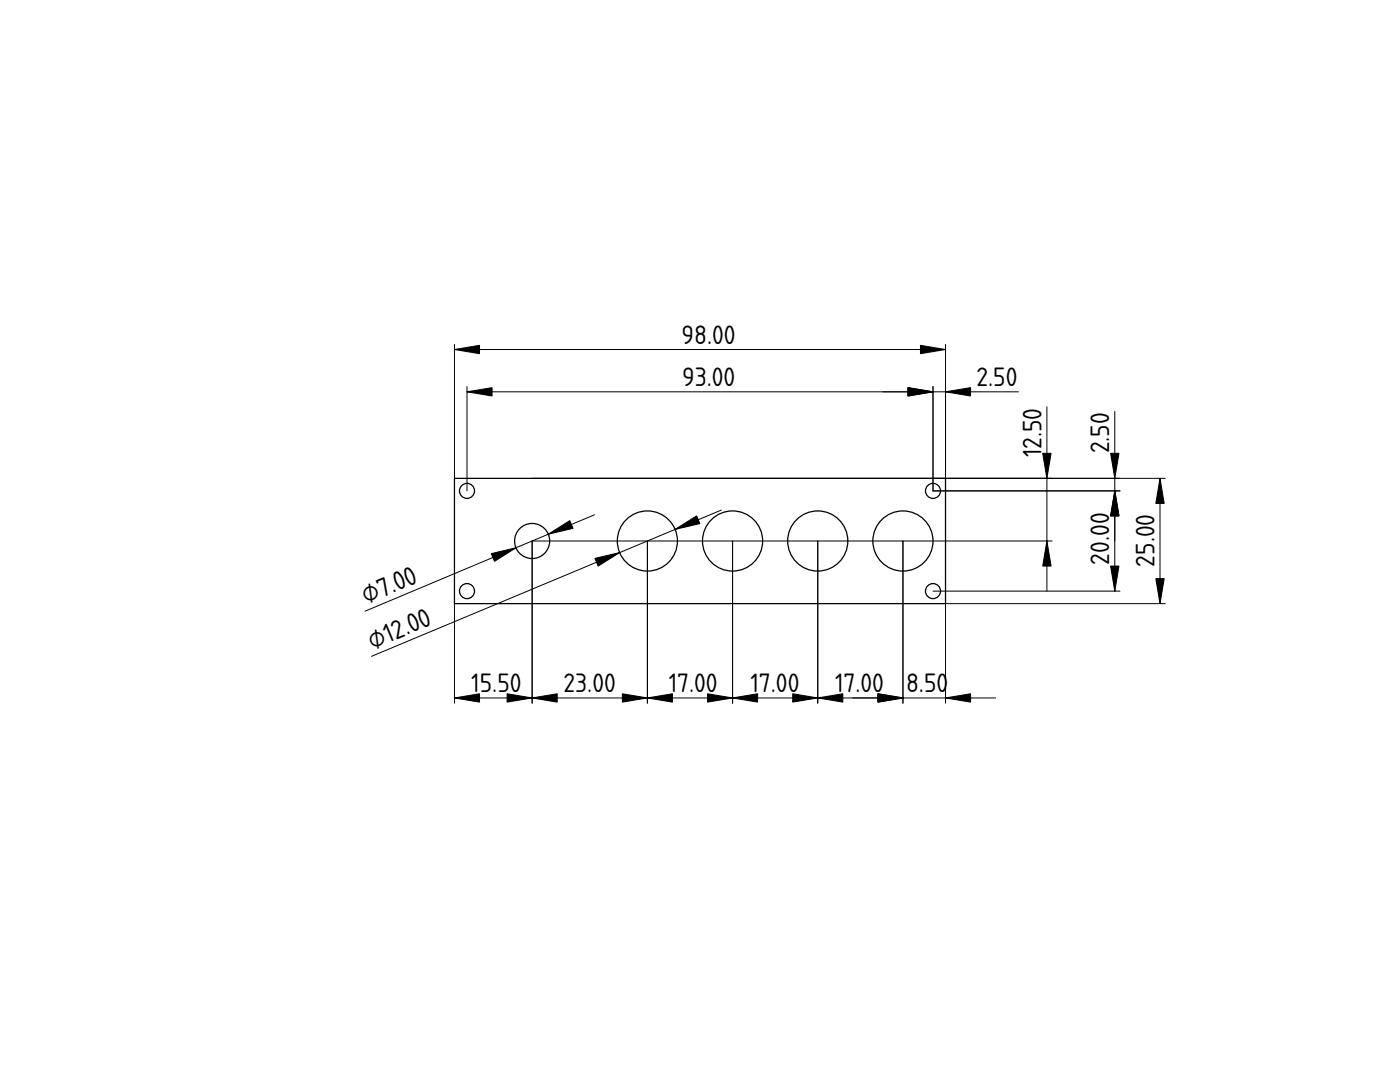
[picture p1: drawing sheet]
<svg xmlns="http://www.w3.org/2000/svg" width="279mm" height="216mm" viewBox="0 0 279 216" stroke-linecap="round" stroke-linejoin="round" font-family="sans-serif">
<path d="M139.7 107.9h.1" fill="none" stroke="#000" stroke-width=".2"/>
<g fill="#fff">
<circle cx="146.2" cy="108" r="6"/>
<circle cx="129.2" cy="108" r="6"/>
<circle cx="163.2" cy="108" r="6"/>
<circle cx="180.2" cy="108" r="6"/>
<circle cx="106.2" cy="108" r="3.5"/>
<circle cx="93.2" cy="118" r="1.5"/>
<circle cx="186.2" cy="98" r="1.5"/>
<circle cx="93.2" cy="98" r="1.5"/>
<circle cx="186.2" cy="118" r="1.5"/>
</g>
<g fill="none" stroke="#000" stroke-width=".25">
<path d="M90.7 95.4h98v25.1h-98z"/>
<circle cx="93.2" cy="98" r="1.5"/>
<circle cx="186.2" cy="98" r="1.5"/>
<circle cx="93.2" cy="118" r="1.5"/>
<circle cx="106.2" cy="108" r="3.5"/>
<circle cx="129.2" cy="108" r="6"/>
<circle cx="146.2" cy="108" r="6"/>
<circle cx="163.2" cy="108" r="6"/>
<circle cx="180.2" cy="108" r="6"/>
<circle cx="186.2" cy="118" r="1.5"/>
</g>
<g fill="none" stroke="#000" stroke-width=".2">
<path d="M90.7 69.7h98M90.7 68.7v26.7M93.2 78.2h110.1M93.2 77.1v20.8M186.2 77.1v20.8h37.3M188.7 68.7v29.2M106.2 95.4h126.3M208.9 81.2v36.8M222.5 82.1v35.9M231.5 95.4v25.1M90.7 107.9v32.4M118.6 102.7l-45.7 19.2"/>
<path d="M129.2 107.9v32.4M139.7 107.9h.1M144 101.8l-69.9 29.2M146.2 107.9v32.4M163.2 107.9v32.4M180.2 107.9v32.4M186.2 118h37.3M188.7 107.9v32.4M210 107.9h-103.8v32.4M90.7 139.3h108M188.7 120.5h43.8"/>
</g>
<g fill="#000" stroke="#000" stroke-width=".2">
<path d="M90.7 69.7l5-.8v1.7zM93.2 78.2l5-.9v1.7zM181.2 77.3l5 .9-5 .8zM183.7 68.9l5 .8-5 .9zM188.7 78.2l5-.9v1.7zM208.1 90.4h1.7l-.9 5zM222.5 97.9l.8 5h-1.7zM221.6 90.4h1.7l-.8 5zM231.5 95.4l.8 5h-1.6zM98 110.5l5-1.2-4.3 2.7zM109.4 106.6l4.3-2.7 .7 1.5zM118.7 111.4l5-1.1-4.3 2.7z"/>
<path d="M134.7 105.6l4.3-2.7 .7 1.6zM208.9 107.9l.9 5.1h-1.7zM221.6 112.9h1.7l-.8 5zM90.7 139.3l5-.9v1.7zM101.2 138.4l5 .9-5 .8zM106.2 139.3l5-.9v1.7zM124.2 138.4l5 .9-5 .8zM129.2 139.3l5-.9v1.7zM141.2 138.4l5 .9-5 .8zM146.2 139.3l5-.9v1.7zM158.2 138.4l5 .9-5 .8zM163.2 139.3l5-.9v1.7z"/>
<path d="M175.2 138.4l5 .9-5 .8zM188.7 139.3l5-.9v1.7zM230.7 115.5h1.6l-.8 5z"/>
</g>
<g font-size="5">
<text x="136" y="68.6">98.00</text>
<text x="136.1" y="77.1">93.00</text>
<text x="194.9" y="77.1">2.50</text>
<text x="207.8" y="91.3" transform="rotate(-90 207.8 91.3)">12.50</text>
<text x="221.4" y="90.5" transform="rotate(-90 221.4 90.5)">2.50</text>
<text x="221.4" y="112.6" transform="rotate(-90 221.4 112.6)">20.00</text>
<text x="230.4" y="113.1" transform="rotate(-90 230.4 113.1)">25.00</text>
<text x="73.1" y="120.6" transform="rotate(-23 73.1 120.6)">⌀7.00</text>
<text x="74.4" y="129.6" transform="rotate(-23 74.4 129.6)">⌀12.00</text>
<text x="94.1" y="138.2">15.50</text>
<text x="112.5" y="138.2">23.00</text>
<text x="133.4" y="138.2">17.00</text>
<text x="149.8" y="138.2">17.00</text>
<text x="166.6" y="138.2">17.00</text>
<text x="180.8" y="138.2">8.50</text>
</g>
</svg>
